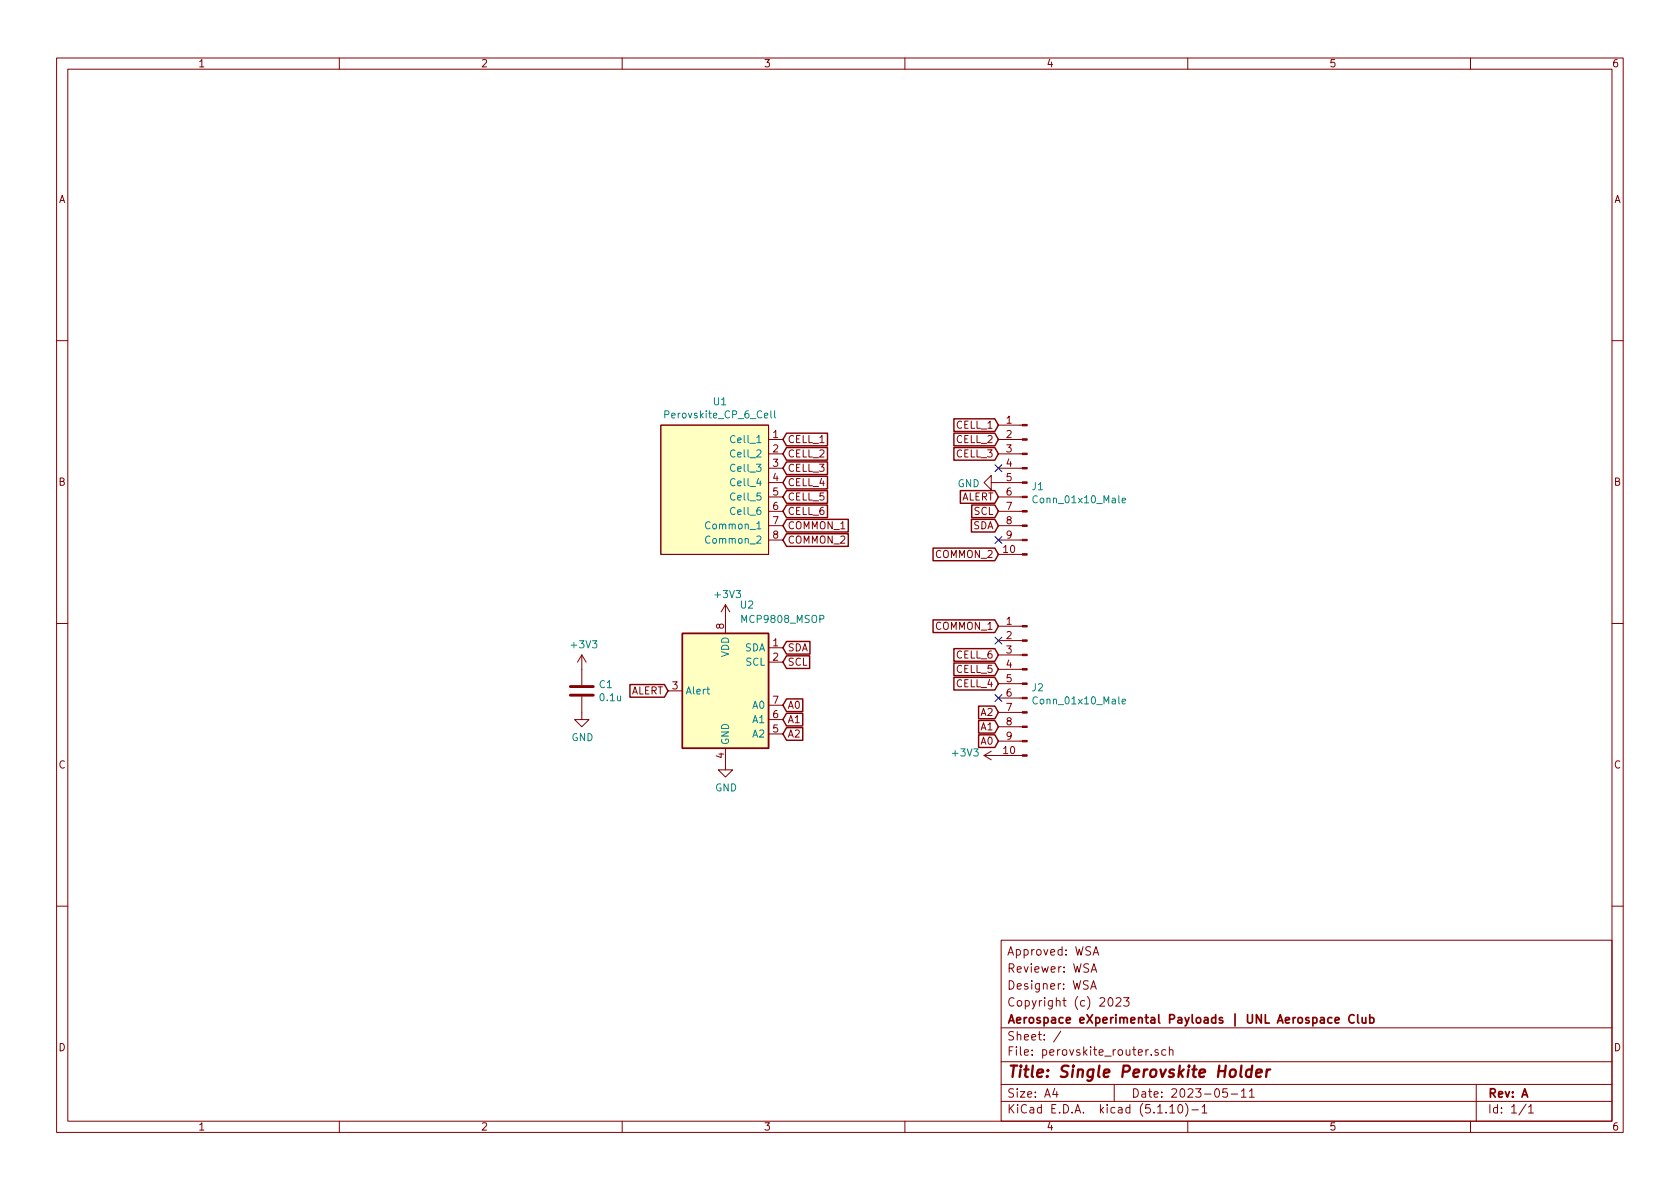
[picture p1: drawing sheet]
<svg xmlns="http://www.w3.org/2000/svg" width="297mm" height="210mm" viewBox="0 0 297 210" stroke-linecap="round" stroke-linejoin="round" font-family="sans-serif">
<g fill="none" stroke="#840000" stroke-width=".18">
<path d="M10 10.3h277v189.9h-277zM12 12.2h273v186.1h-273zM60 10.3v1.9M110 10.3v1.9M160 10.3v1.9M210 10.3v1.9M260 10.3v1.9M10 60.2h2M116.8 75.2h19.1v22.8h-19.1zM135.9 77.7h2.5M176.5 77.7h4.2M176.5 75.2h4.2"/>
<path d="M285 60.2h2M135.9 95.5h2.5M135.9 93h2.5M135.9 90.4h2.5M135.9 87.9h2.5M135.9 85.3h2.5M135.9 82.8h2.5M135.9 80.3h2.5M175.3 85.3v-1.2l-1.3 1.2 1.3 1.3v-1.3h5.4M176.5 98h4.2M176.5 95.5h4.2M176.5 93h4.2"/>
<path d="M176.5 90.4h4.2M176.5 87.9h4.2M176.5 82.8h4.2M176.5 80.3h4.2M10 110.3h2M102.9 115.8l-.8 1.3M102.9 115.8v5.4M102.9 115.8l.7 1.3M128.3 106.9v5.1M128.3 106.9l-.8 1.3M128.3 106.9l.7 1.3M135.9 114.5h2.5"/>
<path d="M135.9 117.1h2.5M176.5 118.4h4.2M176.5 115.8h4.2M176.5 113.3h4.2M176.5 110.7h4.2M285 110.3h2M102.9 123.2v4h1.2l-1.2 1.3-1.3-1.3h1.3M118.1 122.2h2.5M128.3 132.3v3.8h1.2l-1.2 1.3-1.3-1.3h1.3M135.9 129.8h2.5M135.9 127.2h2.5M135.9 124.7h2.5"/>
<path d="M174 133.6l1.3 .8M174 133.6h6.7M175.3 132.8l-1.3 .8M176.5 131.1h4.2M176.5 128.5h4.2M176.5 126h4.2M176.5 123.4h4.2M176.5 120.9h4.2M10 160.2h2M177 166.3h108v32h-108zM192.8 174.9l.5-1.5 .5 1.5M192.9 171.9l.5-1.5 .5 1.5"/>
<path d="M193 174.5h.7M193.1 171.5h.7M193.3 168.9l.5-1.5 .5 1.5M193.4 168.5h.7M196.1 176.5l.2-.1a.8 .8 0 0 1 .5 .8 .8 .8 0 0 1-.5 .7 1 1 0 0 1-.2-1.4zM197.3 176.6l.3-.2h.3l.3 .5-.9 1h.9M198.7 176.4h.9l-.5 .6 .4 .1v.7l-.2 .1-.6-.1M285 160.2h2M60 198.3v1.9M110 198.3v1.9M160 198.3v1.9M177 194.8h108"/>
<path d="M177 191.8h108M177 187.8h108M177 181.8h108M186.5 192.5l-.4 1h1M186.8 193v1M187.6 182.3l-1.3 2M197 191.8v3M203.6 186.5v.1M204.7 185.7l-.3-.1-.2 .2 .1 .2 .4 .2v.3h-.5M206.1 185.7l-.4-.1-.3 .3 .1 .6 .2 .1 .4-.1M206.8 185.7l.2-.1 .3 .1 .1 .9M206.8 185.1v1.5"/>
<path d="M206.8 195.8l.5-.5v1.5M206.8 196.8h.9M208.5 195.4l.1-.1a.8 .8 0 0 1 .5 .8 .8 .8 0 0 1-.5 .7 1 1 0 0 1-.1-1.4zM209.6 195.1a1.71 1.71 0 0 1 0 2.3M210 198.3v1.9M210.7 196.3h1.2M212.5 195.8l.5-.5v1.5M212.5 196.8h.9M217 192.5h-.7l-.1 .7 .2-.1 .5 .1 .1 .2v.5l-.2 .1-.6-.1M217.7 193.5h1.1M219.5 193l.4-.5v1.5M219.5 194h.8"/>
<path d="M220.9 193l.4-.5v1.5M220.9 194h.9M260 198.3v1.9M261 191.8v6.5M269.8 195.2l-1.2 2M270.3 195.8l.4-.5v1.5M270.3 196.8h.8"/>
</g>
<path d="M221.3 189.2a.73 .73 0 0 0-.9 .1l-.1 .8v.2l.3 .1 .6-.1M221.4 188.4l-.2 2M222.1 189.8l1-.2-.1-.4-.5-.1-.4 .3v.9l.2 .1 .6-.1M224 189.1l-.1 1.3M224.6 189.1a.5 .5 0 0 0-.6 .4" fill="none" stroke="#840000" stroke-width=".41"/>
<path d="M239.4 179.6a.7 .7 0 0 0-.9 .2 .7 .7 0 0 0 .1 .9 .55 .55 0 0 0 .8 .1M240.1 179.4v1.3l.2 .2M240.8 179.9l.1 .9 .4 .1 .2-.1M241.5 179.9v1M242.2 179.4v1.5M235.5 180l-.4-.1-.3 .3v.6l.3 .1 .4-.1M236.1 180.4l.7-.1-.1-.3-.4-.1-.2 .2v.7h.6M242.2 180l.4-.1 .3 .3-.1 .6-.2 .1-.4-.1" fill="none" stroke="#840000" stroke-width=".3"/>
<g fill="#ffffc2" stroke="#ffffc2" stroke-width=".18">
<path d="M120.6 112h15.3v20.3h-15.3z"/>
<path d="M116.8 75.2h19.1v22.8h-19.1z"/>
</g>
<g fill="none" stroke="#840000" stroke-width=".25">
<path d="M139.1 76.6h7.2v2.2h-7.2l-.7-1.1zM139.1 79.1h7.2v2.3h-7.2l-.7-1.1zM168.7 74.1h7.2l.6 1.1-.6 1.1h-7.2zM168.7 76.6h7.2l.6 1.1-.6 1.1h-7.2zM168.7 79.1h7.2l.6 1.2-.6 1.1h-7.2zM139.1 94.4h10.9v2.2h-10.9l-.7-1.1zM139.1 84.2h7.2v2.3h-7.2l-.7-1.2zM139.1 81.7h7.2v2.2h-7.2l-.7-1.1zM139.1 89.3h7.2v2.2h-7.2l-.7-1.1zM139.1 86.8h7.2v2.2h-7.2l-.7-1.1zM139.1 91.8h10.9v2.3h-10.9l-.7-1.1zM165 96.9h10.9l.6 1.1-.6 1.2h-10.9z"/>
<path d="M169.8 86.8h6.1l.6 1.1-.6 1.1h-6.1zM171.8 91.8h4.1l.6 1.2-.6 1.1h-4.1zM171.8 89.3h4.1l.6 1.1-.6 1.1h-4.1zM120.6 112h15.3v20.3h-15.3zM139.1 113.4h4.1v2.3h-4.1l-.7-1.2zM139.1 116h4.1v2.2h-4.1l-.7-1.1zM165 109.6h10.9l.6 1.1-.6 1.2h-10.9zM168.7 114.7h7.2l.6 1.1-.6 1.1h-7.2zM168.7 117.2h7.2l.6 1.2-.6 1.1h-7.2zM168.7 119.8h7.2l.6 1.1-.6 1.1h-7.2zM111.4 121.1h6.1l.6 1.1-.6 1.1h-6.1zM139.1 126.1h2.8v2.3h-2.8l-.7-1.2z"/>
<path d="M139.1 128.7h2.8v2.2h-2.8l-.7-1.1zM139.1 123.6h2.8v2.2h-2.8l-.7-1.1zM173 129.9h2.9l.6 1.2-.6 1.1h-2.9zM173 124.9h2.9l.6 1.1-.6 1.1h-2.9zM173 127.4h2.9l.6 1.1-.6 1.1h-2.9z"/>
</g>
<path d="M136.3 72.6v1.1l.2 .2M137 72.6v1.1l.2 .2M198.4 88.5l.6-.1v-.3h-.4l-.2 .2 .1 .6h.5M125 121.9h.5M125.1 121.5v1l.4 .2M198.4 124l.6-.1v-.2l-.4-.1-.2 .2 .1 .6h.5" fill="none" stroke="#008484" stroke-width=".18"/>
<g fill="#840000" stroke="#840000" stroke-width=".18">
<path d="M180.7 97.9h.9v.3h-.9z"/>
<path d="M180.7 95.4h.9v.2h-.9z"/>
<path d="M180.7 92.8h.9v.3h-.9z"/>
<path d="M180.7 90.3h.9v.2h-.9z"/>
<path d="M180.7 87.8h.9v.2h-.9z"/>
<path d="M180.7 85.2h.9v.3h-.9z"/>
<path d="M180.7 82.7h.9v.2h-.9z"/>
<path d="M180.7 80.1h.9v.3h-.9z"/>
<path d="M180.7 77.6h.9v.2h-.9z"/>
<path d="M180.7 75.1h.9v.2h-.9z"/>
<path d="M180.7 133.5h.9v.2h-.9z"/>
<path d="M180.7 130.9h.9v.3h-.9z"/>
<path d="M180.7 128.4h.9v.2h-.9z"/>
<path d="M180.7 125.9h.9v.2h-.9z"/>
<path d="M180.7 123.3h.9v.3h-.9z"/>
<path d="M180.7 120.8h.9v.2h-.9z"/>
<path d="M180.7 118.2h.9v.3h-.9z"/>
<path d="M180.7 115.7h.9v.2h-.9z"/>
<path d="M180.7 113.2h.9v.2h-.9z"/>
<path d="M180.7 110.6h.9v.3h-.9z"/>
</g>
<path d="M100.8 122.9h4.1M100.8 121.4h4.1" fill="none" stroke="#840000" stroke-width=".51"/>
<path d="M175.9 94.9l1.2 1.2M175.9 82.2l1.2 1.2M177.1 94.9l-1.2 1.2M177.1 82.2l-1.2 1.2M175.9 112.7l1.2 1.2M177.1 112.7l-1.2 1.2M175.9 122.8l1.2 1.2M177.1 122.8l-1.2 1.2" fill="none" stroke="#000084" stroke-width=".18"/>
<text font-size="2.8" fill="#840000" x="178" y="190.5">Title: Single Perovskite Holder</text>
<g font-size="2.1" fill="#840000">
<text x="178" y="172">Reviewer: WSA</text>
<text x="178" y="169">Approved: WSA</text>
<text x="178" y="178">Copyright (c) 2023</text>
<text x="178" y="175">Designer: WSA</text>
<text x="178" y="184">Sheet: /</text>
<text x="178" y="181">Aerospace eXperimental Payloads | UNL Aerospace Club</text>
<text x="178" y="186.7">File: perovskite_router.sch</text>
<text x="178" y="196.9">KiCad E.D.A. kicad (5.1.10)-1</text>
<text x="178" y="194.1">Size: A4</text>
<text x="200" y="194.1">Date: 2023-05-11</text>
<text x="263" y="194.1">Rev: A</text>
<text x="263" y="196.9">Id: 1/1</text>
</g>
<g font-size="1.8" fill="#840000">
<text x="35" y="11.9">1</text>
<text x="85" y="11.9">2</text>
<text x="135" y="11.9">3</text>
<text x="185" y="11.9">4</text>
<text x="235" y="11.9">5</text>
<text x="285" y="11.9">6</text>
<text x="10.4" y="35.9">A</text>
<text x="285.4" y="35.9">A</text>
<text x="136.7" y="77.5">1</text>
<text x="169.2" y="75.8">CELL_1</text>
<text x="178" y="74.9">1</text>
<text x="178" y="77.5">2</text>
<text x="136.7" y="80">2</text>
<text x="136.7" y="82.5">3</text>
<text x="139.2" y="78.4">CELL_1</text>
<text x="139.2" y="80.9">CELL_2</text>
<text x="139.2" y="83.4">CELL_3</text>
<text x="169.2" y="78.4">CELL_2</text>
<text x="169.2" y="80.9">CELL_3</text>
<text x="178" y="80">3</text>
<text x="178" y="82.5">4</text>
<text x="10.4" y="85.9">B</text>
<text x="136.7" y="85.1">4</text>
<text x="136.7" y="87.6">5</text>
<text x="139.2" y="86">CELL_4</text>
<text x="139.2" y="88.5">CELL_5</text>
<text x="169.8" y="88.5">ALERT</text>
<text x="178" y="85.1">5</text>
<text x="178" y="87.6">6</text>
<text x="285.4" y="85.9">B</text>
<text x="136.7" y="90.2">6</text>
<text x="136.7" y="92.7">7</text>
<text x="136.7" y="95.2">8</text>
<text x="139.2" y="91.1">CELL_6</text>
<text x="139.2" y="93.6">COMMON_1</text>
<text x="172" y="93.6">SDA</text>
<text x="172.2" y="91.1">SCL</text>
<text x="178" y="90.2">7</text>
<text x="178" y="92.7">8</text>
<text x="178" y="95.2">9</text>
<text x="139.2" y="96.1">COMMON_2</text>
<text x="165.5" y="98.7">COMMON_2</text>
<text x="177.5" y="97.8">10</text>
<text x="128" y="111.2" transform="rotate(-90 128 111.2)">8</text>
<text x="165.5" y="111.4">COMMON_1</text>
<text x="178" y="110.5">1</text>
<text x="178" y="113">2</text>
<text x="136.7" y="114.3">1</text>
<text x="136.7" y="116.8">2</text>
<text x="139.2" y="115.2">SDA</text>
<text x="139.2" y="117.7">SCL</text>
<text x="169.2" y="116.5">CELL_6</text>
<text x="169.2" y="119">CELL_5</text>
<text x="178" y="115.6">3</text>
<text x="178" y="118.1">4</text>
<text x="111.4" y="122.8">ALERT</text>
<text x="118.9" y="121.9">3</text>
<text x="136.7" y="124.5">7</text>
<text x="139.2" y="125.3">A0</text>
<text x="169.2" y="121.5">CELL_4</text>
<text x="178" y="120.6">5</text>
<text x="178" y="123.2">6</text>
<text x="178" y="125.7">7</text>
<text x="136.7" y="129.5">5</text>
<text x="136.7" y="127">6</text>
<text x="139.2" y="127.9">A1</text>
<text x="139.2" y="130.4">A2</text>
<text x="173.5" y="131.7">A0</text>
<text x="173.5" y="126.6">A2</text>
<text x="173.5" y="129.2">A1</text>
<text x="178" y="128.3">8</text>
<text x="178" y="130.8">9</text>
<text x="10.4" y="135.9">C</text>
<text x="128" y="134.1" transform="rotate(-90 128 134.1)">4</text>
<text x="177.5" y="133.3">10</text>
<text x="285.4" y="135.9">C</text>
<text x="10.4" y="185.9">D</text>
<text x="285.4" y="185.9">D</text>
<text x="35" y="199.9">1</text>
<text x="85" y="199.9">2</text>
<text x="135" y="199.9">3</text>
<text x="185" y="199.9">4</text>
<text x="235" y="199.9">5</text>
<text x="285" y="199.9">6</text>
</g>
<g font-size="1.8" fill="#008484">
<text x="126.2" y="71.7">U1</text>
<text x="118" y="74">Perovskite_CP_6_Cell</text>
<text x="129.7" y="78.4">Cell_1</text>
<text x="129.7" y="80.9">Cell_2</text>
<text x="129.7" y="83.4">Cell_3</text>
<text x="129.7" y="86">Cell_4</text>
<text x="129.7" y="88.5">Cell_5</text>
<text x="169.3" y="86.2">GND</text>
<text x="182.5" y="86.7">J1</text>
<text x="183.2" y="89">Conn_01x10_Male</text>
<text x="125.2" y="93.6">Common_1</text>
<text x="129.7" y="91.1">Cell_6</text>
<text x="125.2" y="96.1">Common_2</text>
<text x="126.6" y="105.8">+3V3</text>
<text x="131" y="107.6">U2</text>
<text x="131.4" y="110.2">MCP9808_MSOP</text>
<text x="101.2" y="114.6">+3V3</text>
<text x="128.9" y="116.3" transform="rotate(-90 128.9 116.3)">VDD</text>
<text x="131.6" y="115.2">SDA</text>
<text x="131.9" y="117.7">SCL</text>
<text x="106" y="121.7">C1</text>
<text x="106.2" y="124">0.1u</text>
<text x="121.2" y="122.8">Alert</text>
<text x="133.1" y="125.3">A0</text>
<text x="182.5" y="122.2">J2</text>
<text x="183.2" y="124.6">Conn_01x10_Male</text>
<text x="101" y="131.1">GND</text>
<text x="128.9" y="131.8" transform="rotate(-90 128.9 131.8)">GND</text>
<text x="133.1" y="130.4">A2</text>
<text x="133.1" y="127.9">A1</text>
<text x="168.6" y="133.8">+3V3</text>
<text x="126.4" y="139.9">GND</text>
</g>
</svg>
